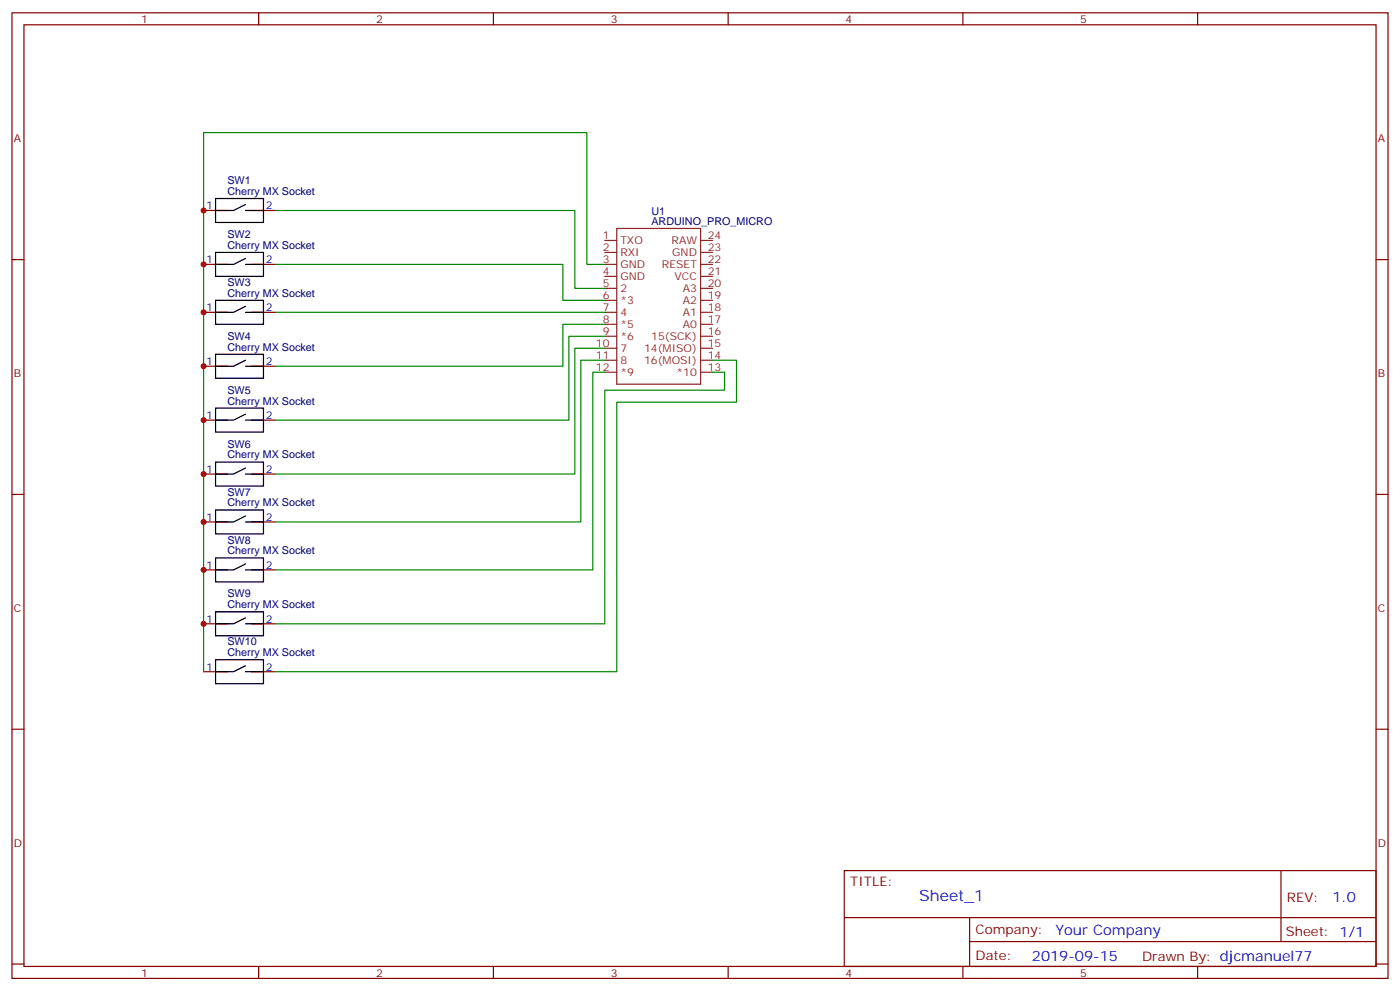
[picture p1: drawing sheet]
<svg xmlns="http://www.w3.org/2000/svg" width="412mm" height="292mm" viewBox="0 0 412 292" stroke-linecap="round" stroke-linejoin="round" font-family="sans-serif">
<g fill="none" stroke="#870000" stroke-width=".35">
<path d="M3.5 3.8h405.4v284.3h-405.4zM7.1 7.3h398.2v277.3h-398.2zM76.2 3.8v3.5M145.3 3.8v3.5M214.5 3.8v3.5M283.6 3.8v3.5M352.8 3.8v3.5M3.5 76.4h3.6M60 62h7M60 77.9h7M74.1 62h7M74.1 77.9h7"/>
<path d="M405.3 76.4h3.6M60 92h7M74.1 92h7M60 107.8h7M74.1 107.8h7M60 123.7h7M60 139.6h7M74.1 123.7h7M74.1 139.6h7M3.5 145.6h3.6M60 153.7h7M74.1 153.7h7"/>
<path d="M405.3 145.6h3.6M60 167.8h7M74.1 167.8h7M60 183.7h7M60 197.8h7M74.1 183.7h7M74.1 197.8h7M3.5 214.7h3.6M405.3 214.7h3.6M248.7 256.4h156.6v28.2h-156.6zM377.3 256.4v20.9M248.7 270.2h156.5"/>
<path d="M285.6 277.3h119.6M285.6 270.2v14.1M3.5 283.9h3.6M76.2 284.6v3.5M145.3 284.6v3.5M214.5 284.6v3.5M283.6 284.6v3.5M352.8 284.6v3.5M405.3 283.9h3.6"/>
</g>
<g fill="none" stroke="#8c2424" stroke-width=".35">
<path d="M178.2 74.3h3.5M178.2 70.8h3.5M178.2 77.9h3.5M181.7 67.3h24.7v45.8h-24.7zM206.4 74.3h3.5M206.4 70.8h3.5M206.4 77.9h3.5M178.2 84.9h3.5M178.2 88.4h3.5M178.2 92h3.5M178.2 95.5h3.5M178.2 99h3.5"/>
<path d="M178.2 81.4h3.5M206.4 84.9h3.5M206.4 88.4h3.5M206.4 92h3.5M206.4 95.5h3.5M206.4 99h3.5M206.4 81.4h3.5M178.2 102.6h3.5M178.2 106.1h3.5M178.2 109.6h3.5M206.4 102.6h3.5M206.4 106.1h3.5"/>
<path d="M206.4 109.6h3.5"/>
</g>
<g fill="none" stroke="#000" stroke-width=".35">
<path d="M63.5 58.5h14.1v7h-14.1zM63.5 74.3h14.1v7.1h-14.1zM72.3 60.2l-3.5 1.8h-5.3M72.3 76.1l-3.5 1.8h-5.3M72.3 62h5.3M72.3 77.9h5.3M63.5 88.4h14.1v7.1h-14.1zM72.3 90.2l-3.5 1.8h-5.3M72.3 92h5.3M63.5 104.3h14.1v7.1h-14.1zM72.3 106.1l-3.5 1.7h-5.3M72.3 107.8h5.3"/>
<path d="M63.5 120.2h14.1v7h-14.1zM63.5 136.1h14.1v7h-14.1zM72.3 122l-3.5 1.7h-5.3M72.3 137.8l-3.5 1.8h-5.3M72.3 123.7h5.3M72.3 139.6h5.3M63.5 150.2h14.1v7h-14.1zM72.3 151.9l-3.5 1.8h-5.3M72.3 153.7h5.3M63.5 164.3h14.1v7h-14.1zM72.3 166.1l-3.5 1.7h-5.3M72.3 167.8h5.3"/>
<path d="M63.5 180.2h14.1v7h-14.1zM63.5 194.3h14.1v7h-14.1zM72.3 181.9l-3.5 1.8h-5.3M72.3 196l-3.5 1.8h-5.3M72.3 183.7h5.3M72.3 197.8h5.3"/>
</g>
<path d="M81.1 62h88.2v22.9h8.9M81.1 77.9h84.7v10.5h12.4M178.2 77.9h-5.3v-38.8h-112.9v158.7M81.1 92h97.1M178.2 95.5h-12.4v12.3h-84.7M178.2 99h-10.6v24.7h-86.5M178.2 102.6h-8.9v37h-88.2M178.2 106.1h-7.1v47.6h-90M178.2 109.6h-3.6v58.2h-93.5M209.9 109.6h3.5v5.3h-35.2v68.8h-97.1M209.9 106.1h7.1v12.3h-35.3v79.4h-100.6" fill="none" stroke="#008700" stroke-width=".35"/>
<g fill="#c00">
<circle cx="60" cy="77.9" r=".88"/>
<circle cx="60" cy="92" r=".88"/>
<circle cx="60" cy="62" r=".88"/>
<circle cx="60" cy="107.8" r=".88"/>
<circle cx="60" cy="123.7" r=".88"/>
<circle cx="60" cy="139.6" r=".88"/>
<circle cx="60" cy="153.7" r=".88"/>
<circle cx="60" cy="167.8" r=".88"/>
<circle cx="60" cy="183.7" r=".88"/>
</g>
<text font-size="4.6" fill="#00f" x="270.8" y="265.4">Sheet_1</text>
<g font-size="4.2" fill="#00f">
<text x="392.5" y="265.6">1.0</text>
<text x="310.9" y="275.2">Your Company</text>
<text x="304" y="283">2019-09-15</text>
</g>
<g font-size="3.9" fill="#800">
<text x="250.5" y="260.9">TITLE:</text>
<text x="379.1" y="265.6">REV:</text>
<text x="287.4" y="275.1">Company:</text>
<text x="378.7" y="275.8">Sheet: 1/1</text>
<text x="287.4" y="282.8">Date:</text>
<text x="336.4" y="282.9">Drawn By: djcmanuel77</text>
</g>
<g font-size="3.2" fill="#800">
<text x="41.6" y="6.8">1</text>
<text x="110.8" y="6.8">2</text>
<text x="179.9" y="6.8">3</text>
<text x="249.1" y="6.8">4</text>
<text x="318.2" y="6.8">5</text>
<text x="4.1" y="41.9">A</text>
<text x="405.9" y="41.9">A</text>
<text x="4.1" y="111">B</text>
<text x="405.9" y="111">B</text>
<text x="4.1" y="180.2">C</text>
<text x="405.9" y="180.2">C</text>
<text x="4.1" y="249.3">D</text>
<text x="405.9" y="249.3">D</text>
<text x="41.6" y="287.6">1</text>
<text x="110.8" y="287.6">2</text>
<text x="179.9" y="287.6">3</text>
<text x="249.1" y="287.6">4</text>
<text x="318.2" y="287.6">5</text>
</g>
<g font-size="3.2" fill="#000080">
<text x="67" y="57.4">Cherry MX Socket</text>
<text x="67" y="54.2">SW1</text>
<text x="191.9" y="63.3">U1</text>
<text x="67" y="70.1">SW2</text>
<text x="191.9" y="66.2">ARDUINO_PRO_MICRO</text>
<text x="67" y="73.3">Cherry MX Socket</text>
<text x="67" y="87.4">Cherry MX Socket</text>
<text x="67" y="84.2">SW3</text>
<text x="67" y="100.1">SW4</text>
<text x="67" y="103.3">Cherry MX Socket</text>
<text x="67" y="119.1">Cherry MX Socket</text>
<text x="67" y="116">SW5</text>
<text x="67" y="131.8">SW6</text>
<text x="67" y="135">Cherry MX Socket</text>
<text x="67" y="149.1">Cherry MX Socket</text>
<text x="67" y="145.9">SW7</text>
<text x="67" y="160.1">SW8</text>
<text x="67" y="163.2">Cherry MX Socket</text>
<text x="67" y="179.1">Cherry MX Socket</text>
<text x="67" y="175.9">SW9</text>
<text x="67" y="190">SW10</text>
<text x="67" y="193.2">Cherry MX Socket</text>
</g>
<g font-size="3.2" fill="#00f">
<text x="60.8" y="61.6">1</text>
<text x="78.3" y="61.6">2</text>
<text x="60.8" y="77.5">1</text>
<text x="78.3" y="77.5">2</text>
<text x="60.8" y="91.6">1</text>
<text x="78.3" y="91.6">2</text>
<text x="60.8" y="107.5">1</text>
<text x="78.3" y="107.5">2</text>
<text x="60.8" y="123.4">1</text>
<text x="78.3" y="123.4">2</text>
<text x="60.8" y="139.2">1</text>
<text x="78.3" y="139.2">2</text>
<text x="60.8" y="153.4">1</text>
<text x="78.3" y="153.4">2</text>
<text x="60.8" y="167.5">1</text>
<text x="78.3" y="167.5">2</text>
<text x="60.8" y="183.3">1</text>
<text x="78.3" y="183.3">2</text>
<text x="60.8" y="197.4">1</text>
<text x="78.3" y="197.4">2</text>
</g>
<g font-size="3.2" fill="#8d2323">
<text x="177.5" y="70.4">1</text>
<text x="182.7" y="71.9">TXO</text>
<text x="197.8" y="71.9">RAW</text>
<text x="208.5" y="70.4">24</text>
<text x="177.5" y="77.5">3</text>
<text x="177.5" y="74">2</text>
<text x="182.7" y="75.4">RXI</text>
<text x="198" y="75.4">GND</text>
<text x="208.5" y="74">23</text>
<text x="208.5" y="77.5">22</text>
<text x="177.5" y="81">4</text>
<text x="182.7" y="82.4">GND</text>
<text x="182.7" y="78.9">GND</text>
<text x="195" y="78.9">RESET</text>
<text x="198.7" y="82.4">VCC</text>
<text x="208.5" y="81">21</text>
<text x="177.5" y="84.6">5</text>
<text x="177.5" y="88.1">6</text>
<text x="182.7" y="86">2</text>
<text x="182.7" y="89.5">*3</text>
<text x="201.1" y="89.5">A2</text>
<text x="201.1" y="86">A3</text>
<text x="208.5" y="88.1">19</text>
<text x="208.5" y="84.6">20</text>
<text x="177.5" y="91.6">7</text>
<text x="177.5" y="95.1">8</text>
<text x="182.7" y="93">4</text>
<text x="201.1" y="93">A1</text>
<text x="208.5" y="95.1">17</text>
<text x="208.5" y="91.6">18</text>
<text x="177.5" y="98.7">9</text>
<text x="182.7" y="96.6">*5</text>
<text x="182.7" y="100.1">*6</text>
<text x="191.8" y="100.1">15(SCK)</text>
<text x="201.1" y="96.6">A0</text>
<text x="208.5" y="98.7">16</text>
<text x="175.5" y="102.2">10</text>
<text x="175.5" y="105.7">11</text>
<text x="182.7" y="103.6">7</text>
<text x="182.7" y="107.1">8</text>
<text x="189.7" y="107.1">16(MOSI)</text>
<text x="189.7" y="103.6">14(MISO)</text>
<text x="208.5" y="105.7">14</text>
<text x="208.5" y="102.2">15</text>
<text x="175.5" y="109.3">12</text>
<text x="182.7" y="110.7">*9</text>
<text x="199.3" y="110.7">*10</text>
<text x="208.5" y="109.3">13</text>
</g>
</svg>
